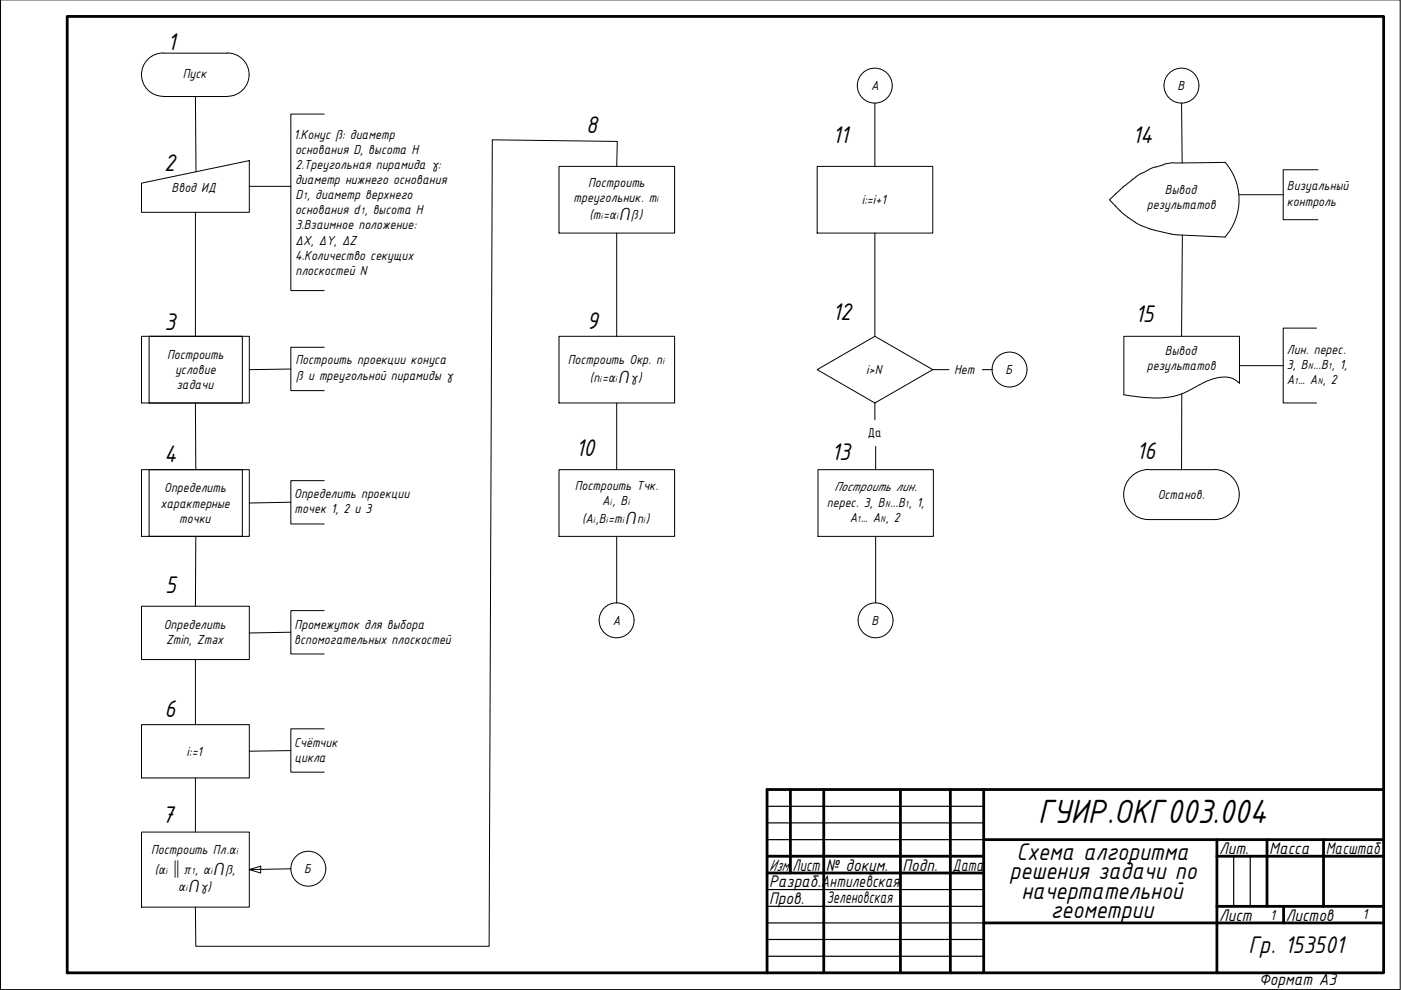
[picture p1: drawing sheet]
<svg xmlns="http://www.w3.org/2000/svg" width="297mm" height="210mm" viewBox="0 0 297 210" stroke-linecap="round" stroke-linejoin="round" font-family="sans-serif">
<g fill="none" stroke="#000" stroke-width=".21">
<path d="M.1 0h296.8v209.8h-296.8zM34.6 11.2a4.6 4.6 0 0 0-4.6 4.6 4.6 4.6 0 0 0 4.6 4.6M34.6 11.3h13.6M48.2 11.2a4.6 4.6 0 0 1 4.6 4.6 4.6 4.6 0 0 1-4.6 4.6M30 38.8l22.9-4.7v10.9h-22.9zM34.6 20.5h13.6M41.4 20.5l.2 15.9M52.9 39.5h8.8M68.7 24.2h-7v37.4h7M118.5 35.3h24.5v14.1h-24.5zM130.8 35.3l.1-5.3-26.5-.4-.7 171h-62.2l-.1-8.3M173.3 35.3h24.5v14.1h-24.5z"/>
<path d="M185.5 21.9v13.4M238.1 39.7l-1.4 1.3M238.5 39.3l-.4 .4M240 38.2l-1.5 1.2M240.9 37.5l-1 .7M242.1 36.7l-1.3 .8M243.7 36l-1.5 .7M245 35.4l-1.4 .5M246.7 34.9l-1.7 .5M249 34.5l-2.3 .4M250.5 21.9l.1 12.7M259.7 34.4a12.1 12.1 0 0 1 0 15.9l-10-.5"/>
<path d="M259.7 34.4l-10.7 .2M279.4 36h-7.3v10.6h7.3M41.4 45v26.3M130.8 49.4v21.9M185.5 49.4v21.9M236.5 43.6l1 1.1M236.5 41.2l-1.3 1.1 1.3 1.4M236.6 41l-.1 .1M237.5 44.7l1.7 1.4M239.1 46.1l.4 .2M239.6 46.4l1.1 .7M240.6 47.1l1.7 .9"/>
<path d="M242.4 48l1.4 .5M243.7 48.5l4.4 1.1M248.1 49.6l1.5 .2M250.7 49.8l-.2 21.5M262.7 41.3h9.4M30 71.3h22.9v14.1h-22.9zM31.6 71.3h19.8v14.1h-19.8zM61.7 78.2l-8.8 .2M68.7 73.6h-7v9.2h7M118.5 71.3h24.5v14.1h-24.5zM173.3 78.4l12.2-7.1 12.3 7.1-12.3 7zM197.8 78.4h3.4"/>
<path d="M208.3 78.4h2.1M238.3 71.3h24.5v10l-1-.8-.7-.3-1.1-.3-1.3 .1-2.9 .8-4.8 2.5-2.4 .8-2.5 .3h-1.8l-6-.7zM262.8 77.5h9.3M279.1 69.6h-7v15.8h7M30 99.6h22.9v14.1h-22.9zM31.6 99.6h19.8v14.1h-19.8zM41.4 85.4l.1 14.2M118.5 99.6h24.5v14.1h-24.5zM130.8 85.4v14.2M173.4 99.6h24.5v14.1h-24.5zM185.5 85.4v3.6M185.7 94.6v5"/>
<path d="M243.6 99.5a5.3 5.3 0 0 0-5.4 5.4 5.3 5.3 0 0 0 5.4 5.3h13.8a5.3 5.3 0 0 0 5.3-5.3 5.3 5.3 0 0 0-5.3-5.4M243.6 99.6h13.9M250.6 83.5l-.1 16.1M41.5 113.7l-.1 14.8M61.7 106.5l-8.8 .2M68.7 101.9h-7v9.2h7M130.8 113.7v14.2M185.7 113.7v14.2M30 128.5h22.9v11.3h-22.9zM41.4 139.8v13.8M61.7 134l-8.8 .2M68.7 129.5h-7v9.2h7"/>
<path d="M30 153.6h22.9v11.3h-22.9zM61.7 159.1l-8.8 .2M68.7 154.5h-7v9.2h7M30 176.4h22.9v15.9h-22.9zM41.4 164.9v11.5M258 178v3.5M52.8 184.4l2.5-.7v1.4zM61.7 184.2l-8.8 .2"/>
<circle cx="185.5" cy="18.2" r="3.7"/>
<circle cx="250.5" cy="18.2" r="3.7"/>
<circle cx="214" cy="78.4" r="3.7"/>
<circle cx="130.7" cy="131.5" r="3.7"/>
<circle cx="185.6" cy="131.5" r="3.7"/>
<circle cx="65.4" cy="184.2" r="3.7"/>
</g>
<g fill="none" stroke="#000" stroke-width=".59">
<path d="M14.3 3.5h279.1v202.8h-279.1zM167.6 167.4v17.7M174.7 167.4v38.9M190.9 167.4v38.9M201.5 167.4v38.9M208.6 167.4v38.9M208.6 178h84.8M258 178v28.3M268.6 178v14.2M280.6 178v14.2M293.4 167.4h-130.8v38.9M162.6 181.5h46"/>
<path d="M162.6 185.1h46M208.6 195.7h84.8M258 181.5h35.4M258 192.2h35.4M272.1 192.2v3.5"/>
</g>
<path d="M162.6 171h46M162.6 174.5h46M162.6 178h46M162.6 188.6h46M162.6 192.2h46M162.6 199.2h46M162.6 195.7h46M261.6 181.5v10.7M265.1 181.5v10.7M162.6 202.7h46" fill="none" stroke="#000" stroke-width=".25"/>
<text font-size="7.7" x="220.1" y="174.6">ГУИР.ОКГ003.004</text>
<g font-size="5.5">
<text x="35.5" y="10.6">1</text>
<text x="124.3" y="28.2">8</text>
<text x="176.5" y="30.3">11</text>
<text x="240.1" y="30.3">14</text>
<text x="34.8" y="36.3">2</text>
<text x="34.9" y="70">3</text>
<text x="124.4" y="69.7">9</text>
<text x="176.5" y="67.8">12</text>
<text x="240.7" y="68.3">15</text>
<text x="34.8" y="98">4</text>
<text x="122.1" y="96.7">10</text>
<text x="176.3" y="97.5">13</text>
<text x="241" y="97.4">16</text>
<text x="35" y="125.7">5</text>
<text x="34.9" y="152">6</text>
<text x="34.4" y="174.5">7</text>
<text x="215.5" y="182.3">Схема алгоритма</text>
<text x="214.1" y="186.4">решения задачи по</text>
<text x="216.6" y="190.5">начертательной</text>
<text x="222.8" y="194.6">геометрии</text>
<text x="264.7" y="202.1">Гр. 153501</text>
</g>
<g font-size="3.8">
<text x="163.1" y="184.6">Изм.</text>
<text x="168" y="184.6">Лист</text>
<text x="175.1" y="184.6">№ докум.</text>
<text x="191.4" y="184.6">Подп.</text>
<text x="202" y="184.6">Дата</text>
<text x="258.5" y="181">Лит.</text>
<text x="269.1" y="181">Масса</text>
<text x="281.1" y="181">Масштаб</text>
<text x="163.1" y="188.1">Разраб.Антилевская</text>
<text x="163.1" y="191.7">Пров.</text>
<text x="175.3" y="191.4">Зеленовская</text>
<text x="258.5" y="195.2">Лист</text>
<text x="272.6" y="195.2">Листов</text>
<text x="266.9" y="208.9">Формат А3</text>
</g>
<g font-size="3.5">
<text x="131.2" y="46.5">⋂</text>
<text x="131" y="80.9">⋂</text>
<text x="132.4" y="110.9">⋂</text>
<text x="45.2" y="185.3">⋂</text>
<text x="39.8" y="189">⋂</text>
</g>
<g font-size="3.3">
<text x="269.3" y="195">1</text>
<text x="288.9" y="194.9">1</text>
</g>
<g font-size="3">
<text x="38.8" y="16.5">Пуск</text>
<text x="184.7" y="19.1">A</text>
<text x="249.7" y="19.1">B</text>
<text x="62.3" y="29.4">1.Конус β: диаметр</text>
<text x="62.6" y="32.6">основания D, высота Н</text>
<text x="62.6" y="35.8">2.Треугольная пирамида γ:</text>
<text x="36.4" y="40.7">Ввод ИД</text>
<text x="62.6" y="39">диаметр нижнего основания</text>
<text x="124.7" y="39.6">Построить</text>
<text x="247" y="41.1">Вывод</text>
<text x="272.9" y="40.4">Визуальный</text>
<text x="62.6" y="45.4">основания d , высота H</text>
<text x="62.6" y="42.2">D , диаметр верхнего</text>
<text x="121.6" y="42.8">треугольник. m</text>
<text x="125" y="46.5">(m =α</text>
<text x="133.8" y="46.5">β)</text>
<text x="182.7" y="43.3">i:=i+1</text>
<text x="243.1" y="44.3">результатов</text>
<text x="272.9" y="43.6">контроль</text>
<text x="62.6" y="48.7">3.Взаимное положение:</text>
<text x="62.6" y="51.9">ΔX, ΔY, ΔZ</text>
<text x="62.6" y="55.1">4.Количество секущих</text>
<text x="62.6" y="58.3">плоскостей N</text>
<text x="35.4" y="76.1">Построить</text>
<text x="62.6" y="77.3">Построить проекции конуса</text>
<text x="120.4" y="77.2">Построить Окр. n</text>
<text x="247" y="75.3">Вывод</text>
<text x="272.9" y="75.1">Лин. перес.</text>
<text x="37.1" y="79.3">условие</text>
<text x="37.4" y="82.6">задачи</text>
<text x="62.8" y="80.5">β и треугольной пирамиды γ</text>
<text x="125.1" y="80.9">(n =α</text>
<text x="133.6" y="80.9">γ)</text>
<text x="183.7" y="79.3">i&gt;N</text>
<text x="202.3" y="79.3">Нет</text>
<text x="213.2" y="79.3">Б</text>
<text x="243.1" y="78.5">результатов</text>
<text x="272.9" y="78.3">3, В ...В , 1,</text>
<text x="272.9" y="81.5">А … А , 2</text>
<text x="184" y="92.6">Да</text>
<text x="34" y="107.6">характерные</text>
<text x="34.8" y="104.4">Определить</text>
<text x="62.4" y="105.7">Определить проекции</text>
<text x="121.9" y="103.9">Построить Тчк.</text>
<text x="127.7" y="107.2">A , B</text>
<text x="175.3" y="107.4">перес. 3, В ...В , 1,</text>
<text x="176.9" y="104.2">Построить лин.</text>
<text x="245.5" y="105.8">Останов.</text>
<text x="38" y="110.8">точки</text>
<text x="62.5" y="108.9">точек 1, 2 и 3</text>
<text x="123.4" y="110.9">(A ,B =m</text>
<text x="135.1" y="110.9">n )</text>
<text x="180.2" y="110.6">А … А , 2</text>
<text x="34.7" y="133.4">Определить</text>
<text x="35.2" y="136.6">Zmin, Zmax</text>
<text x="62.4" y="136.6">вспомогательных плоскостей</text>
<text x="62.5" y="133.4">Промежуток для выбора</text>
<text x="129.9" y="132.5">A</text>
<text x="184.8" y="132.5">B</text>
<text x="39.6" y="160.2">i:=1</text>
<text x="62.4" y="158.3">Счётчик</text>
<text x="62.4" y="161.6">цикла</text>
<text x="32" y="181.1">Построить Пл.α</text>
<text x="32.8" y="185.3">(α || π , α</text>
<text x="47.8" y="185.3">β,</text>
<text x="64.5" y="185.2">Б</text>
<text x="37.7" y="189">α</text>
<text x="42.4" y="189">γ)</text>
</g>
<g font-size="2.2">
<text x="64.2" y="42.2">1</text>
<text x="76.5" y="45.4">1</text>
</g>
<g font-size="2">
<text x="127.4" y="46.5">i</text>
<text x="130.7" y="46.5">i</text>
<text x="139.2" y="42.8">i</text>
<text x="140.4" y="77.2">i</text>
<text x="127.1" y="80.9">i</text>
<text x="130.5" y="80.9">i</text>
<text x="274.5" y="81.5">1</text>
<text x="277.4" y="78.3">N</text>
<text x="279.4" y="81.5">N</text>
<text x="281.6" y="78.3">1</text>
<text x="129.3" y="107.2">i</text>
<text x="133.1" y="107.2">i</text>
<text x="187.6" y="107.4">N</text>
<text x="191.9" y="107.4">1</text>
<text x="125.8" y="110.9">i</text>
<text x="128.5" y="110.9">i</text>
<text x="131.9" y="110.9">i</text>
<text x="136.4" y="110.9">i</text>
<text x="181.8" y="110.6">1</text>
<text x="186.7" y="110.6">N</text>
<text x="35.1" y="185.3">i</text>
<text x="40.6" y="185.3">1</text>
<text x="44.6" y="185.3">i</text>
<text x="50.1" y="181.1">i</text>
<text x="39.3" y="189">i</text>
</g>
</svg>
